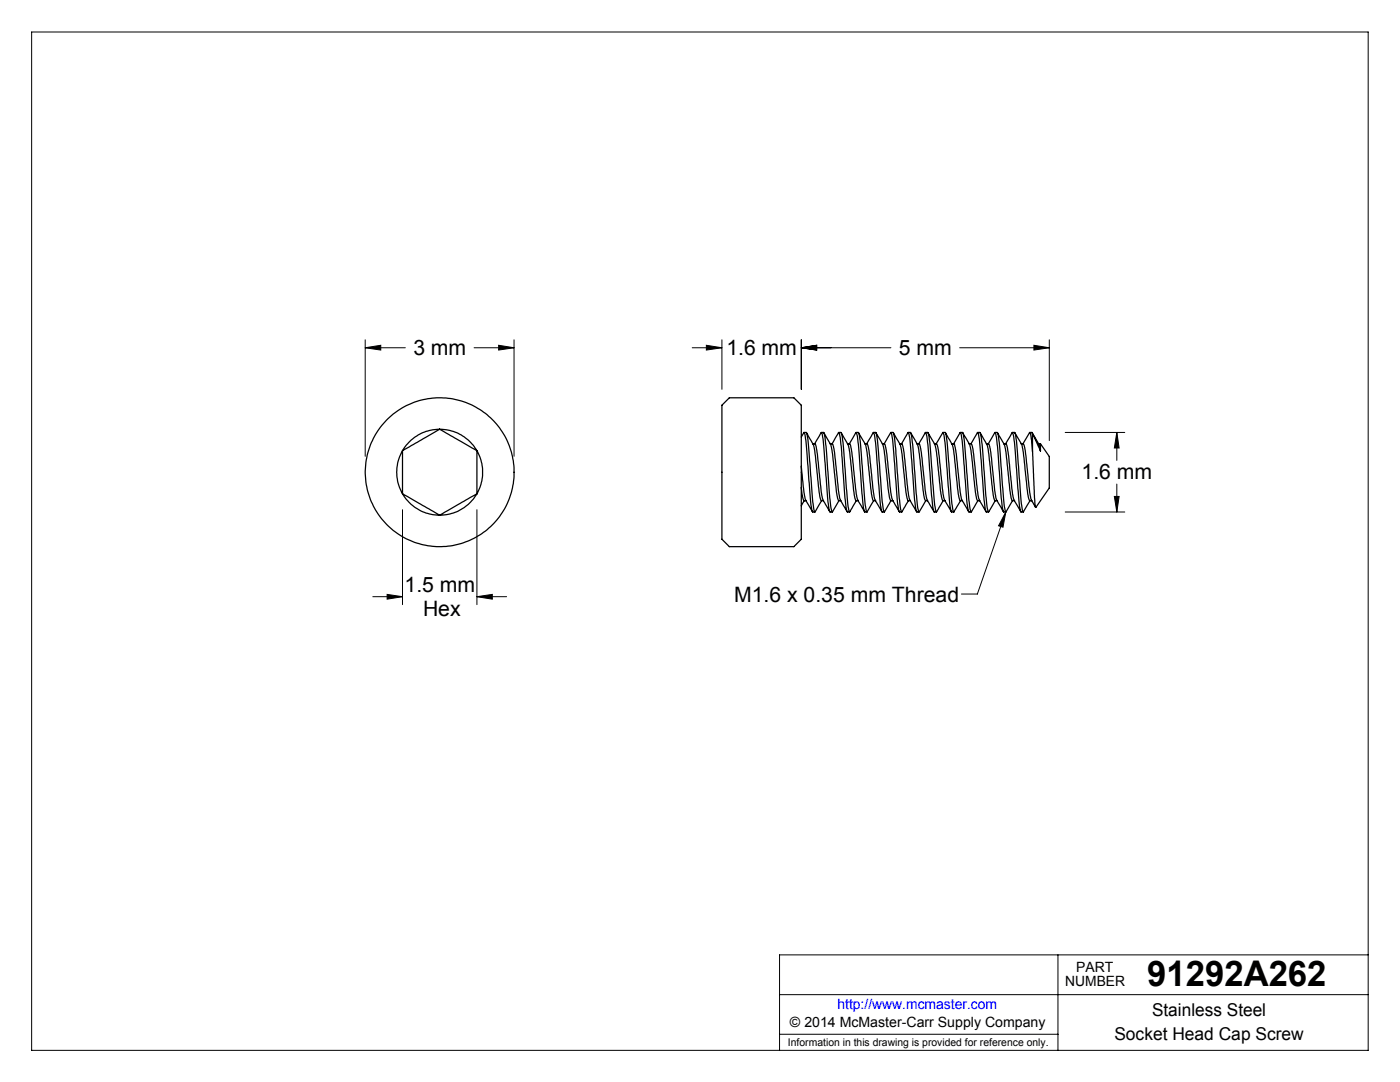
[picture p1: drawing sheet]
<svg xmlns="http://www.w3.org/2000/svg" width="279mm" height="216mm" viewBox="0 0 279 216" stroke-linecap="round" stroke-linejoin="round" font-family="sans-serif">
<g fill="none" stroke="#000" stroke-width=".2">
<path d="M6.3 6.4h266.7v203.2h-266.7zM72.9 69.4l3.1-.5v1zM72.9 67.8v23.3M72.9 69.4h8M94.6 69.4h8M99.5 68.9l3.1 .5-3.1 .5zM102.6 67.8v23.3M138.1 69.4h6M141 68.9l3.1 .5-3.1 .5zM144.1 67.8v9.9M159.9 69.4l3.1-.5v1zM159.9 69.4h17.9"/>
<path d="M159.9 67.8v9.9M191.5 69.4h17.9M206.3 68.9l3.1 .5-3.1 .5zM209.4 67.8v20.1M212.6 86.3h11.9M222.4 99.1h.9l-.4 3.1zM222.9 86.3l.4 3.1h-.9zM222.9 86.3v5.6M222.9 96.6v5.6M74.4 119.1h5.9M77.3 118.6l3 .5-3 .5zM80.3 101.7v19"/>
<path d="M95.2 119.1l3-.5v1zM95.2 101.7v19M95.2 119.1h5.9M200.7 102.2l-.5 3-.9-.3zM200.7 102.2l-5.6 16.3h-3.2M212.6 102.2h11.9M155.6 198.5h117.4M211.1 190.5v19.1M273 190.5h-117.4v19.1M155.6 206.4h55.5"/>
</g>
<g fill="#000">
<path d="M200.7 102.2l-.5 3-.9-.3z"/>
<path d="M72.9 69.4l3.1-.5v1zM99.5 68.9l3.1 .5-3.1 .5zM77.3 118.6l3 .5-3 .5zM95.2 119.1l3-.5v1zM222.9 86.3l.4 3.1h-.9zM222.4 99.1h.9l-.4 3.1zM141 68.9l3.1 .5-3.1 .5zM159.9 69.4l3.1-.5v1zM159.9 69.4l3.1-.5v1zM206.3 68.9l3.1 .5-3.1 .5z"/>
</g>
<g fill="none" stroke="#000" stroke-width=".25">
<path d="M80.3 98.5l7.4 4.3M80.3 98.5a8.7 8.7 0 0 0 7.4 4.3M80.3 89.9v8.6M80.3 89.9a8.5 8.5 0 0 0 0 8.6M87.7 85.7a8.5 8.5 0 0 1 7.5 4.2M87.7 85.7l7.5 4.2M87.7 85.7a8.5 8.5 0 0 0-7.4 4.2M87.7 85.7l-7.4 4.2M95.2 98.5a8.7 8.7 0 0 1-7.5 4.3M95.2 98.5l-7.5 4.3M95.2 89.9v8.6M95.2 89.9a8.8 8.8 0 0 1 0 8.6"/>
<path d="M144.1 80.9l1.5-1.5h12.8l1.5 1.5v26.7l-1.5 1.5h-12.8l-1.5-1.5zM159.9 93l.8 6.6 1.4 2.5M159.9 87.2l.5-.9a16.8 16.8 0 0 1 .7 5.1l.4 5.5a16.9 16.9 0 0 0 .7 5.3h.4M159.9 97.3l.4 2.3 .1 .3h.5M160.4 86.3h.5a39.4 39.4 0 0 1 .8 7.9l.2 2.2a22.6 22.6 0 0 0 .7 5.8l1.4-2.3M160.5 99.9l-.6 1M160.9 86.4l.2 .3a8.4 8.4 0 0 1 1.5 3.5l.5 4.5a16.1 16.1 0 0 0 .8 5.2M162.2 88.5h.4a20.7 20.7 0 0 1 .9 5.7v.5a17.4 17.4 0 0 0 .9 5.3l1.2 2.1M162.6 88.5l1.3-2.2a.84 .84 0 0 1 .3 .9l.8 9.2a22.6 22.6 0 0 0 .7 5.8h.4M163.9 86.3h.5a44.2 44.2 0 0 1 .9 8.5l.2 2.7a16.4 16.4 0 0 0 .6 4.7l1.3-2.3M163.9 99.9h.5M164.4 86.4l1.3 2.3a74.3 74.3 0 0 1 1.2 9.5l.4 1.6 .5 .1"/>
<path d="M165.7 88.5h.4a14.3 14.3 0 0 1 .8 4.7l.1 1a24.8 24.8 0 0 0 .7 5.6l1.4 2.3M166.1 88.5l1.3-2.2a44.2 44.2 0 0 1 .9 8.5l.2 2.7a16.4 16.4 0 0 0 .6 4.7h.4M167.4 86.3h.4a24.8 24.8 0 0 1 .8 6.7l.3 4.5a16.4 16.4 0 0 0 .6 4.7l1.4-2.3M167.9 86.4l1.3 2.2a60.2 60.2 0 0 1 1.2 9.3l.3 1.8 .2 .2h.4M169.1 88.5h.4a15.3 15.3 0 0 1 .9 5.2l.1 1.5a14.8 14.8 0 0 0 .8 4.8l1.2 2.1M169.5 88.5l1.4-2.2a32.1 32.1 0 0 1 .8 7.3l.2 3.9a16.4 16.4 0 0 0 .7 4.7h.4M170.9 86.3a.69 .69 0 0 1 .7 .9l.8 9.7a16.9 16.9 0 0 0 .6 5.3l1.4-2.3M171.3 86.4l.2 .3a7 7 0 0 1 1.7 4.7l.3 3.3a19.6 19.6 0 0 0 .8 5.2h.5M172.6 88.5h.4a30.9 30.9 0 0 1 1 7.2l.6 3.9 1.4 2.5M173 88.5l1.3-2.2a23.2 23.2 0 0 1 .7 6.2l.4 4.4a16.9 16.9 0 0 0 .7 5.3h.4M174.3 86.3h.5a39.4 39.4 0 0 1 .8 7.9l.2 2.2a22.6 22.6 0 0 0 .7 5.8l1.3-2.3M174.8 86.4l1.4 2.5 .8 5.8a16.1 16.1 0 0 0 .8 5.2"/>
<path d="M176.1 88.5h.4M176.5 88.5l1.3-2.2a.84 .84 0 0 1 .2 .9l.8 9.2a23.5 23.5 0 0 0 .7 5.7l.5 .1M176.5 88.5a20.7 20.7 0 0 1 .8 5.7l.1 1a13.5 13.5 0 0 0 .9 5l1.2 1.9M177.8 86.3h.4a44.2 44.2 0 0 1 .9 8.5l.2 2.7a16.4 16.4 0 0 0 .7 4.7l1.3-2.3M177.8 99.9h.4M178.3 86.4l.6 1.1a7.1 7.1 0 0 1 1.2 4.3l.3 2.9a16.1 16.1 0 0 0 .9 5.2h.4M179.5 88.5h.5a14.3 14.3 0 0 1 .7 4.7l.1 1a24.8 24.8 0 0 0 .8 5.6l1.3 2.3M179.9 88.5l1.4-2.2a39.4 39.4 0 0 1 .8 7.9l.3 3.3a16.4 16.4 0 0 0 .6 4.7h.4M181.3 86.3h.4a32.1 32.1 0 0 1 .8 7.3l.3 3.9a16.4 16.4 0 0 0 .6 4.7l1.3-2.3M181.8 86.4l1.3 2.3a39.4 39.4 0 0 1 .9 7l.5 3.7 .2 .5h.4M183 88.5h.4a15.3 15.3 0 0 1 .8 5.2l.1 .5a19.5 19.5 0 0 0 .9 5.9l1.2 2M183.4 88.5l1.3-2.2a32.1 32.1 0 0 1 .8 7.3l.3 3.9a16.4 16.4 0 0 0 .6 4.7h.5"/>
<path d="M184.7 86.3a.69 .69 0 0 1 .7 .9l.8 9.7a19.4 19.4 0 0 0 .7 5.3l1.3-2.3M185.2 86.4l1.5 2.7 .6 5.1a20.7 20.7 0 0 0 .9 5.7M186.4 88.5h.5M186.8 88.5l1.4-2.2a24.8 24.8 0 0 1 .7 6.7l.4 4.5a15.3 15.3 0 0 0 .6 4.7h.5M186.9 88.5v.1a48.2 48.2 0 0 1 1.1 8.4l.4 2.6 1.5 2.5M188.2 86.3h.5a106.9 106.9 0 0 1 1.1 12.2l.3 2.6a.9 .9 0 0 0 .3 1l1.3-2.2M188.2 99.9h.4M188.7 86.4l.9 1.5a5.4 5.4 0 0 1 .9 3.1l.3 3.7a21.9 21.9 0 0 0 .8 5.2h.1M189.9 88.5h.5M190.3 88.5l1.3-2.2a.84 .84 0 0 1 .3 .9l.8 9.2a23.5 23.5 0 0 0 .7 5.7l.4 .1M190.4 88.5a20.7 20.7 0 0 1 .8 5.7l.1 1a15.8 15.8 0 0 0 .8 4.8l1.2 2.1M191.7 86.3h.4a65 65 0 0 1 1 10.1l.1 1.1a16.4 16.4 0 0 0 .6 4.7l1.4-2.3"/>
<path d="M191.7 99.9h.4M192.2 86.4l.2 .4a6.9 6.9 0 0 1 1.6 4.6l.3 3.3a16.1 16.1 0 0 0 .8 5.2h.4M193.4 88.5l.5 .1a37.8 37.8 0 0 1 1 7.6l.1 .8a7.1 7.1 0 0 0 1.5 4.7l.3 .4M193.8 88.5l1.3-2.2a.84 .84 0 0 1 .3 .9l.8 10.3a16.4 16.4 0 0 0 .7 4.7h.4M195.1 86.3h.4a32.1 32.1 0 0 1 .9 7.3l.2 3.9a16.4 16.4 0 0 0 .7 4.7l1.3-2.3M195.6 86.4l.3 .4a7.1 7.1 0 0 1 1.5 4.2l.4 3.7a19.6 19.6 0 0 0 .8 5.2h.4M196.9 88.5h.4a15.3 15.3 0 0 1 .8 5.2l.1 .5a21.6 21.6 0 0 0 .8 5.7l1.2 2.2M197.2 88.5l1.4-2.2a44.2 44.2 0 0 1 .9 8.5l.2 2.7a16.4 16.4 0 0 0 .6 4.7h.4M198.6 86.3a.69 .69 0 0 1 .7 .9l.8 10.3a15.3 15.3 0 0 0 .6 4.7l1.4-2.3M199.1 86.4l.1 .3a6.9 6.9 0 0 1 1.7 4.7l.3 2.8a20.7 20.7 0 0 0 .8 5.7h.5M200.3 88.5h.4M200.7 88.5l1.3-2.2a24.8 24.8 0 0 1 .8 6.7l.3 4.5a16.4 16.4 0 0 0 .7 4.7h.4"/>
<path d="M200.7 88.5a15.3 15.3 0 0 1 .8 5.2l.8 5.9 1.4 2.5M202 86.3h.5a45.5 45.5 0 0 1 .9 8.5l.1 1.6a23.5 23.5 0 0 0 .7 5.7l1.4-2.2M202.5 86.4l1.5 2.5 .7 5.8a19.6 19.6 0 0 0 .8 5.2h.5M203.8 88.5h.4a30.9 30.9 0 0 1 1 7.2l.2 1.8a6 6 0 0 0 1.3 3.7M204.2 88.5l1.3-2.2 .4 1.6 .2 2.2M205.5 86.3h.5l.1 .2M206 86.4l.4 .6a7 7 0 0 1 1.2 3M206.1 86.5l1.5 3.5M206.1 86.5v3.6M207.3 88.5h.3M207.6 88.5l1.8 2.6v6.3l-2.7 3.8-.3-2-.3-9.1M207.6 88.5v1.5"/>
<circle cx="87.7" cy="94.2" r="14.9"/>
</g>
<text font-size="7.1" x="229" y="196.8">91292A262</text>
<g font-size="4.2">
<text x="82.5" y="70.8">3 mm</text>
<text x="145" y="70.8">1.6 mm</text>
<text x="179.4" y="70.8">5 mm</text>
<text x="215.9" y="95.6">1.6 mm</text>
<text x="80.7" y="118.1">1.5 mm</text>
<text x="84.4" y="122.8">Hex</text>
<text x="146.5" y="120.1">M1.6 x 0.35 mm Thread</text>
</g>
<g font-size="3.5">
<text x="229.9" y="202.8">Stainless Steel</text>
<text x="222.4" y="207.5">Socket Head Cap Screw</text>
</g>
<g font-size="2.8">
<text x="212.6" y="196.8">NUMBER</text>
<text x="214.8" y="194">PART</text>
<text x="157.7" y="205">© 2014 McMaster-Carr Supply Company</text>
</g>
<text font-size="2.8" fill="#00f" x="167.1" y="201.4">http://www.mcmaster.com</text>
<text font-size="2.1" x="157.3" y="208.6">Information in this drawing is provided for reference only.</text>
</svg>
